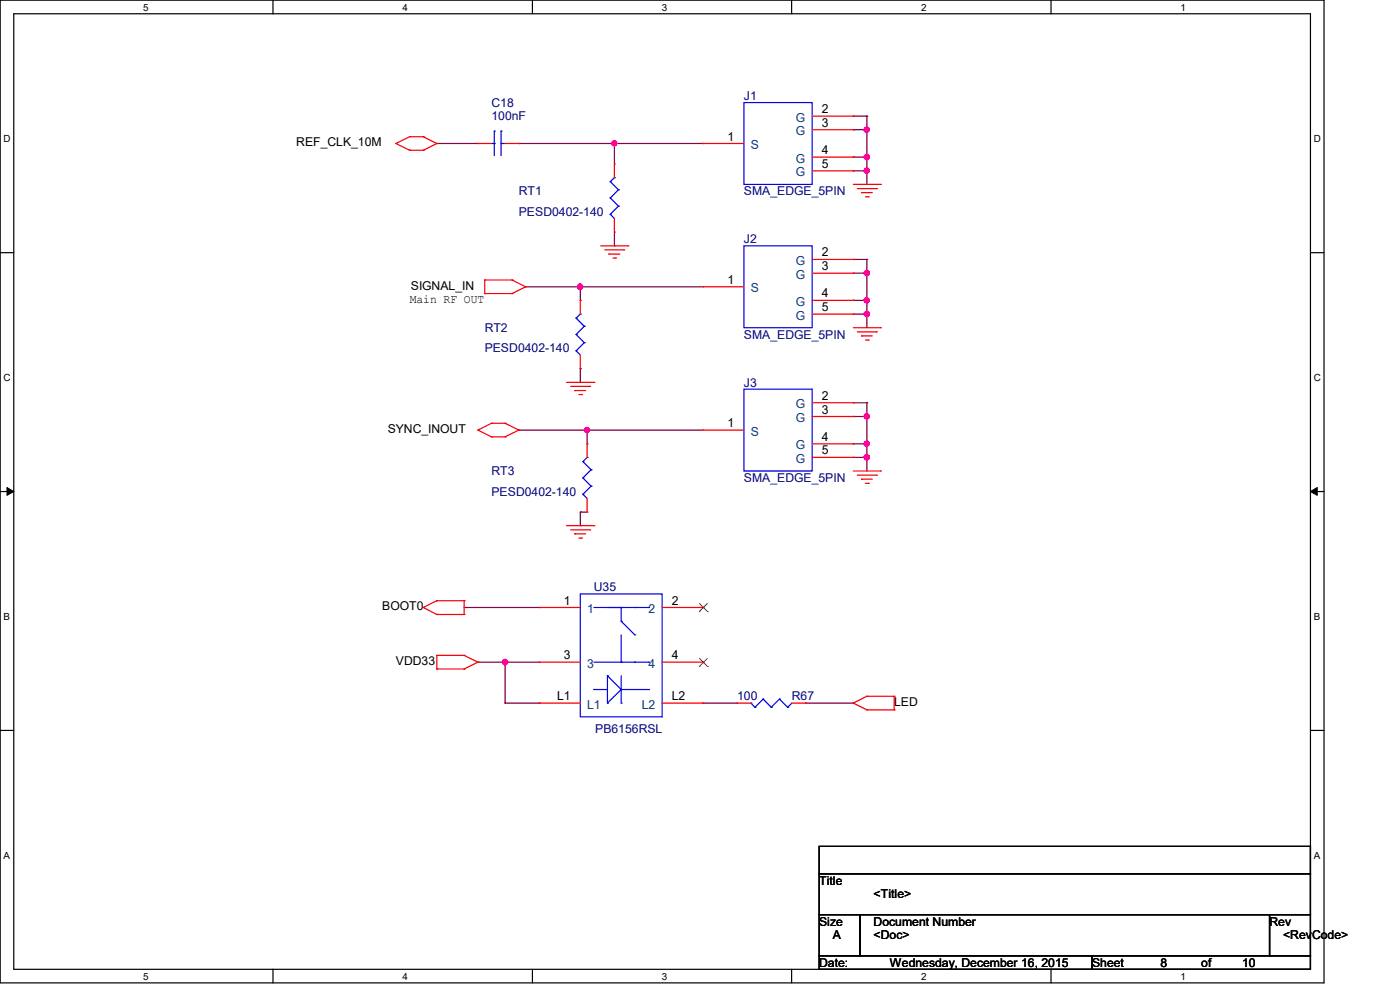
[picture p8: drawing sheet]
<svg xmlns="http://www.w3.org/2000/svg" width="297mm" height="210mm" viewBox="0 0 297 210" stroke-linecap="round" stroke-linejoin="round" font-family="sans-serif">
<path d="M0 0h280.9v208.5h-280.9zM2.9 2.9h275.1v202.7h-275.1z" fill="none" stroke="#000" stroke-width=".25"/>
<g fill="#fff">
<path d="M30.4 .3h1.1v2.4h-1.1z"/>
<path d="M30.4 205.9h1.1v2.3h-1.1z"/>
</g>
<path d="M57.9 0v2.9M57.9 205.6v2.9" fill="none" stroke="#000" stroke-width=".25"/>
<g fill="#fff">
<path d="M85.4 .3h1.1v2.4h-1.1z"/>
<path d="M85.4 205.9h1.1v2.3h-1.1z"/>
</g>
<path d="M112.9 0v2.9M112.9 205.6v2.9" fill="none" stroke="#000" stroke-width=".25"/>
<g fill="#fff">
<path d="M140.4 .3h1.2v2.4h-1.2z"/>
<path d="M140.4 205.9h1.2v2.3h-1.2z"/>
</g>
<path d="M167.9 0v2.9M167.9 205.6v2.9" fill="none" stroke="#000" stroke-width=".25"/>
<g fill="#fff">
<path d="M195.4 .3h1.2v2.4h-1.2z"/>
<path d="M195.4 205.9h1.2v2.3h-1.2z"/>
</g>
<path d="M223 0v2.9M223 205.6v2.9" fill="none" stroke="#000" stroke-width=".25"/>
<g fill="#fff">
<path d="M250.4 .3h1.2v2.4h-1.2z"/>
<path d="M250.4 205.9h1.2v2.3h-1.2z"/>
<path d="M.8 28.2h1.4v2.4h-1.4z"/>
<path d="M278.7 28.2h1.5v2.4h-1.5z"/>
<path d="M.8 78.9h1.4v2.3h-1.4z"/>
<path d="M278.7 78.9h1.5v2.3h-1.5z"/>
</g>
<path d="M0 53.6h2.9M278 53.6h2.9" fill="none" stroke="#000" stroke-width=".25"/>
<g fill="#fff">
<path d="M.8 129.6h1.3v2.3h-1.3z"/>
<path d="M278.7 129.6h1.4v2.3h-1.4z"/>
</g>
<path d="M0 104.3h2.9M278 104.3h2.9" fill="none" stroke="#000" stroke-width=".25"/>
<path d="M1.5 103.4l1.4 .9-1.4 .8zM278 104.3l1.4-.9v1.7z" fill="#000" stroke="#000" stroke-width=".21"/>
<g fill="#fff">
<path d="M.8 180.3h1.3v2.3h-1.3z"/>
<path d="M278.7 180.3h1.4v2.3h-1.4z"/>
</g>
<path d="M0 154.9h2.9M278 154.9h2.9M173.8 179.5h104.2v5.8h-104.2zM173.8 185.3h104.2v8.7h-104.2zM173.8 194h8.7v8.7h-8.7zM182.5 194h86.8v8.7h-86.8zM269.3 194h8.7v8.7h-8.7zM173.8 202.7h57.9v2.9h-57.9zM231.7 202.7h46.3v2.9h-46.3z" fill="none" stroke="#000" stroke-width=".25"/>
<g fill="none" stroke="#800040" stroke-width=".25">
<path d="M92.7 30.4h.1M92.7 30.4h8.7M110.1 30.4h.1M110.1 30.4h39M130.3 30.4h.1M130.3 30.4v4.4M181 36.2h.1M181 24.6h.1M181 27.5h.1M181 33.3h.1M181 36.2h2.9M181 24.6h2.9"/>
<path d="M181 27.5h2.9M181 33.3h2.9M183.9 36.2h.1M183.9 33.3h.1M183.9 24.6h.1M183.9 27.5h.1M183.9 24.6v14.5M130.3 52.2h.1M130.3 49.2v3M181 55h.1M181 58h.1M181 55h2.9"/>
<path d="M181 58h2.9M183.9 55h.1M183.9 58h.1M183.9 55v14.5M111.5 60.8h.1M111.5 60.8h37.6M123.1 60.8h.1M123.1 78.2h.1M123.1 60.8v2.9M123.1 78.2v2.9M181 66.6h.1M181 63.7h.1"/>
<path d="M181 66.6h2.9M181 63.7h2.9M183.9 66.6h.1M183.9 63.7h.1M110.1 91.2h.1M110.1 91.2h39M124.5 91.2h.1M124.5 91.2v2.9M181 97h.1M181 85.4h.1M181 88.3h.1M181 94.1h.1"/>
<path d="M181 97h2.9M181 85.4h2.9M181 88.3h2.9M181 94.1h2.9M183.9 97h.1M183.9 94.1h.1M183.9 85.4h.1M183.9 88.3h.1M183.9 85.4v14.5M123.1 108.6h.1M123.1 111.5h.1M123.1 108.6v2.9"/>
<path d="M123.1 108.6h1.4M98.5 128.9h.1M98.5 128.9h15.9M101.4 140.5h.1M101.4 140.5h13M107.1 149.1h.1M107.1 140.5h.1M107.1 149.1h7.3M107.1 140.5v8.6M149.1 149.1h.1M149.1 149.1h7.3M170.9 149.1h.1"/>
<path d="M170.9 149.1h10.1"/>
</g>
<g fill="#f0f" stroke="#f0f" stroke-width=".25">
<circle cx="123.1" cy="60.8" r=".56"/>
<circle cx="124.5" cy="91.2" r=".55"/>
<circle cx="130.3" cy="30.4" r=".55"/>
<circle cx="183.9" cy="36.2" r=".56"/>
<circle cx="183.9" cy="33.3" r=".56"/>
<circle cx="183.9" cy="27.5" r=".56"/>
<circle cx="183.9" cy="66.6" r=".56"/>
<circle cx="183.9" cy="63.7" r=".56"/>
<circle cx="183.9" cy="57.9" r=".56"/>
<circle cx="183.9" cy="97" r=".57"/>
<circle cx="183.9" cy="94.1" r=".56"/>
<circle cx="183.9" cy="88.3" r=".56"/>
<circle cx="107.1" cy="140.4" r=".56"/>
</g>
<g fill="none" stroke="#f00" stroke-width=".25">
<path d="M84 30.4h.1M84 30.4l2.9 1.5M86.9 29h.1M86.9 31.9h.1M86.9 29l-2.9 1.4M86.9 29h2.9M86.9 31.9h2.9M89.8 29h.1M89.8 31.9h.1M89.8 29l2.9 1.4M92.7 30.4h.1M92.7 30.4l-2.9 1.5"/>
<path d="M101.4 30.4h.1M101.4 30.4h2.9M107.1 30.4h3M110.1 30.4h.1M130.3 34.8h.1M130.3 34.8v2.9M149.1 30.4h.1M149.1 30.4h8.7M172.3 24.6h8.7M172.3 27.5h8.7M172.3 33.3h8.7M172.3 36.2h8.7"/>
<path d="M181 24.6h.1M181 27.5h.1M181 33.3h.1M181 36.2h.1M181 39.1h5.8M186.8 39.1h.1M102.8 59.4h.1M102.8 59.4h5.8M102.8 59.4v2.9M108.6 59.4h.1M108.6 59.4l2.9 1.4M127.4 52.2h5.8"/>
<path d="M128.3 53h4M129.2 53.9h.1M129.2 53.9h2.3M130 54.7h.6M130.3 49.2h.1M130.3 46.4v2.8M130.6 54.7h.1M132.3 53h.1M133.2 52.2h.1M172.3 55h8.7M172.3 58h8.7M181 55h.1"/>
<path d="M181 58h.1M181.9 40h4M182.8 40.9h.1M182.8 40.9h2.2M183.6 41.7h.6M184.2 41.7h.1M185.9 40h.1M102.8 62.3h.1M102.8 62.3h5.8M108.6 62.3h.1M111.5 60.8h.1M111.5 60.8l-2.9 1.5"/>
<path d="M123.1 78.2h.1M123.1 63.7h.1M123.1 63.7v2.9M123.1 75.3v2.9M149.1 60.8h.1M149.1 60.8h8.7M172.3 63.7h8.7M172.3 66.6h8.7M181 63.7h.1M181 66.6h.1M181 69.5h5.8M181.9 70.4h4"/>
<path d="M182.8 71.2h.1M182.8 71.2h2.2M183.6 72.1h.6M184.2 72.1h.1M185.9 70.4h.1M186.8 69.5h.1M101.4 91.2h.1M101.4 91.2l2.9 1.5M104.3 89.8h.1M104.3 92.7h.1M104.3 89.8l-2.9 1.4M104.3 89.8h2.8"/>
<path d="M104.3 92.7h2.8M107.1 89.8h.1M107.1 92.7h.1M107.1 89.8l3 1.4M110.1 91.2h.1M110.1 91.2l-3 1.5M120.2 81.1h5.8M121.1 82h4M121.9 82.8h.1M121.9 82.8h2.3M122.8 83.7h.6M123.4 83.7h.1"/>
<path d="M124.5 94.1h.1M124.5 94.1v2.9M125.1 82h.1M126 81.1h.1M149.1 91.2h.1M149.1 91.2h8.7M172.3 85.4h8.7M172.3 88.3h8.7M172.3 94.1h8.7M172.3 97h8.7M181 85.4h.1M181 88.3h.1"/>
<path d="M181 94.1h.1M181 97h.1M181 99.9h5.8M186.8 99.9h.1M120.2 111.5h5.8M121.1 112.4h4M121.9 113.2h.1M121.9 113.2h2.3M122.8 114.1h.6M123.4 114.1h.1M124.5 108.6h.1M124.5 105.7v2.9"/>
<path d="M125.1 112.4h.1M126 111.5h.1M181.9 100.8h4M182.8 101.6h.1M182.8 101.6h2.2M183.6 102.5h.6M184.2 102.5h.1M185.9 100.8h.1M89.8 128.9h.1M89.8 128.9l2.9 1.4M92.7 139h.1M92.7 130.3h.1"/>
<path d="M92.7 127.4h.1M92.7 139h5.8M92.7 139v2.9M92.7 130.3h5.8M92.7 127.4l-2.9 1.5M92.7 127.4h5.8M98.5 139h.1M98.5 127.4h.1M98.5 130.3h.1M98.5 139l2.9 1.5M98.5 127.4v2.9M114.4 128.9h.1"/>
<path d="M114.4 128.9h8.7M140.5 128.9h8.6M149.1 128.9h.1M92.7 141.9h.1M92.7 141.9h5.8M98.5 141.9h.1M101.4 140.5h.1M101.4 140.5l-2.9 1.4M114.4 140.5h.1M114.4 149.1h.1M114.4 149.1h8.7M114.4 140.5h8.7"/>
<path d="M140.5 149.1h8.6M140.5 140.5h8.6M149.1 140.5h.1M149.1 149.1h.1M156.4 149.1h.1M156.4 149.1h2.9M168 149.1h2.9M170.9 149.1h.1M181 149.1h.1M181 149.1l2.9 1.5M183.9 150.6h.1M183.9 147.7h.1"/>
<path d="M183.9 150.6h5.8M183.9 147.7l-2.9 1.4M183.9 147.7h5.8M189.7 147.7h.1M189.7 150.6h.1M189.7 147.7v2.9"/>
</g>
<g fill="none" stroke="#00f" stroke-width=".25">
<path d="M104.3 30.4h.6M104.9 30.4h.1M104.9 27.8h.1M104.9 27.8v5.2M106.3 27.8h.1M106.3 30.4h.1M106.3 30.4h.8M106.3 27.8v5.2M129.5 38.5h.1M129.5 38.5l1.7 1.8M130.3 37.7h.1M130.3 37.7l-.8 .8"/>
<path d="M157.8 21.8h14.5v17.3h-14.5zM129.5 45.5h.1M129.5 42h.1M129.5 45.5l.8 .9M129.5 42l1.7 1.7M131.2 43.7h.1M131.2 40.3h.1M131.2 43.7l-1.7 1.8M131.2 40.3l-1.7 1.7M157.8 52.2h14.5v17.3h-14.5zM122.2 74.4h.1M122.2 71h.1"/>
<path d="M122.2 67.5h.1M122.2 74.4l.9 .9M122.2 71l1.8 1.7M122.2 67.5l1.8 1.7M123.1 66.6h.1M123.1 66.6l-.9 .9M124 72.7h.1M124 69.2h.1M124 72.7l-1.8 1.7M124 69.2l-1.8 1.8M123.7 97.9h.1M123.7 97.9l1.7 1.8"/>
<path d="M124.5 97h.1M124.5 97l-.8 .9M125.4 99.7h.1M125.4 99.7l-1.7 1.7M157.8 82.5h14.5v17.4h-14.5zM123.7 104.9h.1M123.7 101.4h.1M123.7 104.9l.8 .8M123.7 101.4l1.7 1.7M125.4 103.1h.1M125.4 103.1l-1.7 1.8M123.1 126h17.4v26.1h-17.4z"/>
<path d="M126 128.9h11.6M131.8 128.9h.1M131.8 131.8h.1M131.8 128.9v2.9M131.8 134.7v5.8M131.8 131.8l2.9 2.9M134.7 128.9h.1M134.7 134.7h.1M137.6 128.9h.1M126 146.3h.1M126 140.5h11.6M126 146.3h2.9"/>
<path d="M128.9 149.1h.1M128.9 143.3h.1M128.9 143.3v5.8M128.9 143.3l2.9 3M131.8 140.5h.1M131.8 146.3h.1M131.8 149.1h.1M131.8 143.3v5.8M131.8 146.3l-2.9 2.8M131.8 146.3h5.8M134.7 140.5h.1M137.6 140.5h.1"/>
<path d="M137.6 146.3h.1M159.3 149.1h.1M159.3 149.1l.8 .9M160.1 150h.1M161.9 148.3h.1M161.9 148.3l1.7 1.7M161.9 148.3l-1.8 1.7M163.6 150h.1M165.4 148.3h.1M165.4 148.3l1.7 1.7M165.4 148.3l-1.8 1.7M167.1 150h.1"/>
<path d="M168 149.1l-.9 .9"/>
</g>
<path d="M148.3 129.7h.1M148.3 128l1.8 1.7M148.3 139.6l1.8 1.8M150.1 129.7h.1M150.1 128l-1.8 1.7M150.1 139.6l-1.8 1.8M148.3 141.4h.1M150.1 141.4h.1" fill="none" stroke="#804000" stroke-width=".21"/>
<g font-size="2.6" fill="#000080">
<text x="104.3" y="22.6">C18</text>
<text x="157.8" y="21.2">J1</text>
<text x="104.3" y="25.5">100nF</text>
<text x="110.1" y="41.4">RT1</text>
<text x="157.8" y="41.4">SMA_EDGE_5PIN</text>
<text x="110.1" y="45.8">PESD0402-140</text>
<text x="157.8" y="51.6">J2</text>
<text x="102.8" y="70.4">RT2</text>
<text x="157.8" y="71.8">SMA_EDGE_5PIN</text>
<text x="102.8" y="74.8">PESD0402-140</text>
<text x="157.8" y="82">J3</text>
<text x="104.3" y="100.8">RT3</text>
<text x="104.3" y="105.2">PESD0402-140</text>
<text x="157.8" y="102.2">SMA_EDGE_5PIN</text>
<text x="126" y="125.4">U35</text>
<text x="156.4" y="148.6">100</text>
<text x="168" y="148.6">R67</text>
<text x="126.3" y="155.5">PB6156RSL</text>
</g>
<g font-size="2.6">
<text x="154.3" y="29.8">1</text>
<text x="174.3" y="24">2</text>
<text x="174.3" y="26.9">3</text>
<text x="62.9" y="31">REF_CLK_10M</text>
<text x="174.3" y="32.7">4</text>
<text x="174.3" y="35.6">5</text>
<text x="174.3" y="54.4">2</text>
<text x="174.3" y="57.3">3</text>
<text x="86.9" y="64.3">Main RF OUT</text>
<text x="87.2" y="61.4">SIGNAL_IN</text>
<text x="154.3" y="60.2">1</text>
<text x="174.3" y="63.1">4</text>
<text x="174.3" y="66">5</text>
<text x="174.3" y="84.8">2</text>
<text x="174.3" y="87.7">3</text>
<text x="82.3" y="91.8">SYNC_INOUT</text>
<text x="154.3" y="90.6">1</text>
<text x="174.3" y="93.5">4</text>
<text x="174.3" y="96.4">5</text>
<text x="81.1" y="129.5">BOOT0</text>
<text x="119.6" y="128.2">1</text>
<text x="142.5" y="128.2">2</text>
<text x="84" y="141.1">VDD33</text>
<text x="119.6" y="139.8">3</text>
<text x="142.5" y="139.8">4</text>
<text x="118.2" y="148.5">L1</text>
<text x="142.5" y="148.5">L2</text>
<text x="189.7" y="149.7">LED</text>
<text x="173.8" y="187.7">Title</text>
<text x="185.3" y="190.6">&lt;Title&gt;</text>
<text x="173.8" y="196.3">Size</text>
<text x="185.3" y="196.3">Document Number</text>
<text x="269.3" y="196.3">Rev</text>
<text x="176.7" y="199.3">A</text>
<text x="185.3" y="199.3">&lt;Doc&gt;</text>
<text x="272.2" y="199.3">&lt;RevCode&gt;</text>
<text x="173.8" y="205.1">Date:</text>
<text x="188.8" y="205.1">Wednesday, December 16, 2015</text>
<text x="231.7" y="205.1">Sheet</text>
<text x="246.2" y="205.1">8</text>
<text x="254.8" y="205.1">of</text>
<text x="263.5" y="205.1">10</text>
</g>
<g font-size="2.6" fill="#004080">
<text x="168.8" y="25.8">G</text>
<text x="168.8" y="28.7">G</text>
<text x="159.3" y="31.6">S</text>
<text x="168.8" y="34.5">G</text>
<text x="168.8" y="37.4">G</text>
<text x="168.8" y="56.2">G</text>
<text x="168.8" y="59.1">G</text>
<text x="159.3" y="62">S</text>
<text x="168.8" y="64.9">G</text>
<text x="168.8" y="67.8">G</text>
<text x="168.8" y="86.6">G</text>
<text x="168.8" y="89.5">G</text>
<text x="159.3" y="92.4">S</text>
<text x="168.8" y="95.3">G</text>
<text x="168.8" y="98.2">G</text>
<text x="124.5" y="130">1</text>
<text x="137.6" y="130">2</text>
<text x="124.5" y="141.6">3</text>
<text x="137.6" y="141.6">4</text>
<text x="124.5" y="150.3">L1</text>
<text x="136.1" y="150.3">L2</text>
</g>
<g font-size="2.1">
<text x="30.4" y="2.2">5</text>
<text x="85.4" y="2.2">4</text>
<text x="140.4" y="2.2">3</text>
<text x="195.4" y="2.2">2</text>
<text x="250.5" y="2.2">1</text>
<text x=".8" y="30.1">D</text>
<text x="278.7" y="30.1">D</text>
<text x=".8" y="80.8">C</text>
<text x="278.7" y="80.8">C</text>
<text x=".8" y="131.5">B</text>
<text x="278.7" y="131.5">B</text>
<text x=".8" y="182.2">A</text>
<text x="278.7" y="182.2">A</text>
<text x="30.4" y="207.8">5</text>
<text x="85.4" y="207.8">4</text>
<text x="140.4" y="207.8">3</text>
<text x="195.4" y="207.8">2</text>
<text x="250.5" y="207.8">1</text>
</g>
</svg>
